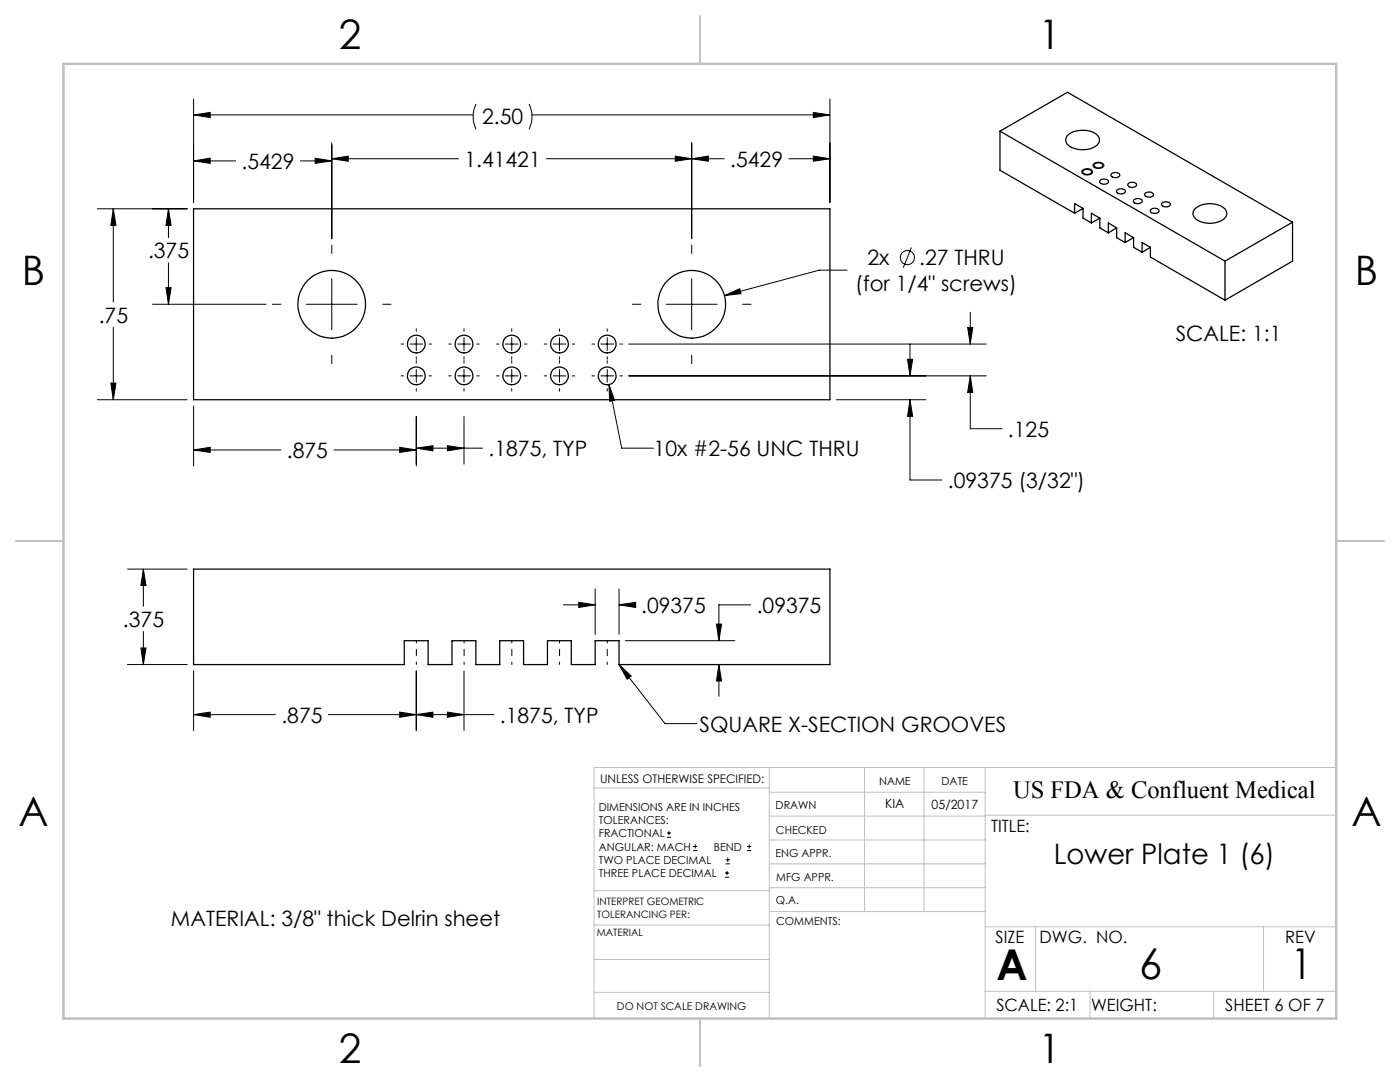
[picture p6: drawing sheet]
<svg xmlns="http://www.w3.org/2000/svg" width="279mm" height="216mm" viewBox="0 0 279 216" stroke-linecap="round" stroke-linejoin="round" font-family="sans-serif">
<g fill="none" stroke="#000" stroke-width=".2">
<path d="M38.6 19.8v20.6M165.6 19.8v20.6M38.6 32.1l3.3-.5v1zM38.6 22.9l3.3-.5v1.1zM38.6 32.1h8.4M38.6 22.9h55.8M59.9 32.1h6.3M62.9 31.6l3.3 .5-3.3 .5zM66.2 31.7l3.3-.5v1zM66.2 28.5v19.1M66.2 31.7h25.3M95 20.7a5.9 5.9 0 0 0 0 5.1"/>
<path d="M105.6 20.7a5.9 5.9 0 0 1 0 5.1M106.2 22.9h59.4M109.1 31.7h35.4M134.8 31.2l3.2 .5-3.2 .5zM138 31.7l3.4-.5v1zM138 28.5v19.1M157.4 31.7h8.2M162.3 31.2l3.3 .5-3.3 .5zM162.3 22.4l3.3 .5-3.3 .6zM216 34a1.41 1.41 0 0 1 2.1 .2 1.23 1.23 0 0 1-2 .5l-.2-.3zM218.2 32.7a1.32 1.32 0 0 1 2.1 .3 1.28 1.28 0 0 1-2.2 0zM19.4 41.7h18"/>
<path d="M22.6 41.7l.5 3.3h-1zM22.6 41.7v18.6M33.1 57.4h1l-.5 3.3zM33.6 41.7l.5 3.3h-1zM33.6 41.7v5.7M33.6 52.5v8.2M66.2 48.9v1.7M66.2 55.6v10.2M138 48.9v1.7M138 55.6v10.2M144.6 59l3-1.4 .3 1zM169.1 53.9h-5.6l-18.9 5.1"/>
<path d="M181.9 49.4l-1.6 4M19.4 79.8h18M22.1 76.4h1l-.5 3.4zM22.6 65.3v14.5M30.4 60.7h22.7M54.4 60.7h1.7M61.1 60.7h10.2M66.2 70.9v1.7M76.4 60.7h1.6M80 75h.5M80 68.7h.5M81.8 75h2.5"/>
<path d="M81.8 68.7h2.5M83.1 65.6v.5M83.1 67.4v2.5M83.1 71.2v.5M83.1 72v.5M83.1 73.7v2.6M83.1 77.5v.5M85.6 75h.5M85.6 68.7h.5M89.6 75h.5M89.6 68.7h.5M91.3 75h2.6"/>
<path d="M91.3 68.7h2.6M92.6 65.6v.5M92.6 67.4v2.5M92.6 71.2v.5M92.6 72v.5M92.6 73.7v2.6M92.6 77.5v.5M95.1 75h.5M95.1 68.7h.5M99.1 75h.5M99.1 68.7h.5M100.9 75h2.5"/>
<path d="M100.9 68.7h2.5M102.1 65.6v.5M102.1 67.4v2.5M102.1 71.2v.5M102.1 72v.5M102.1 73.7v2.6M102.1 77.5v.5M104.7 75h.5M104.7 68.7h.5M108.6 75h.5M108.6 68.7h.5M110.4 75h2.5"/>
<path d="M110.4 68.7h2.5M111.7 65.6v.5M111.7 67.4v2.5M111.7 71.2v.5M111.7 72v.5M111.7 73.7v2.6M111.7 77.5v.5M114.2 75h.5M114.2 68.7h.5M118.1 75h.5M118.1 68.7h.5M119.9 75h2.5"/>
<path d="M119.9 68.7h2.5M121.2 65.6v.5M121.2 67.4v2.5M121.2 71.2v.5M121.2 72v.5M121.2 73.7v2.6M121.2 77.5v.5M121.5 76.7l1.2 3.2-1 .2zM121.5 76.7l2.6 12.7h6.3M123.7 75h.5M123.7 68.7h.5M125.5 75h71.3"/>
<path d="M125.5 68.7h71.3M126.2 60.7h1.7M133 60.7h10.1M138 70.9v1.7M148.2 60.7h1.7M166.9 79.8h17.9M181.1 71.7h1l-.5 3.3zM181.6 79.8l.5 3.3h-1zM181.6 79.8v16h6.4M181.6 68.7v6.3M193.1 65.3h1l-.5 3.4zM193.6 75l.5 3.3h-1z"/>
<path d="M193.6 75v10.5h6.4M193.6 62.3v6.4M38.6 89.8l3.3-.5v1zM38.6 81v12M38.6 89.8h17.5M66.6 89.8h16.5M79.8 89.3l3.3 .5-3.3 .5zM83.1 89.4l3.3-.5v1.1zM83.1 83.1v9.9M83.1 89.4h13.2M89.3 88.9l3.3 .5-3.3 .6zM92.6 83.1v9.5"/>
<path d="M25.4 113.6h12M28.6 113.6l.5 3.2h-1zM28.6 113.6v7.4M118.8 117.5v9.1M123.5 117.5v9.1M25.4 132.6h12M28.1 129.3h1l-.5 3.3zM28.6 126v6.6M38.6 133.9v11.9M83.1 133.9v11.9M92.6 133.9v11.9M112.4 120.7h6.4"/>
<path d="M115.5 120.2l3.3 .5-3.3 .5zM123.5 120.7l3.4-.5v1zM123.5 132.6l9.2 11.8h6.4M123.5 132.6l2.5 2.3-.8 .6zM123.5 120.7h3.3M124.8 127.8h21.8M143 124.5h1l-.5 3.3zM143.5 132.6l.5 3.3h-1zM143.5 132.6v6.4M149.8 120.7h-6.3v7.1M38.6 142.6l3.3-.5v1zM38.6 142.6h16.4"/>
<path d="M65.5 142.6h33.1M79.8 142.1l3.3 .5-3.3 .5zM83.1 142.6l3.3-.5v1zM89.3 142.1l3.3 .5-3.3 .5zM133.1 167.1h.8M133.1 166.2h.8M133.5 165.8v.9M138.3 169.7h.8M138.3 168.9h.8M138.7 168.5v.8M144.7 175h.8M144.7 174.2h.8"/>
<path d="M144.8 172.4h.9M144.8 171.6h.9M145.1 173.8v.8M145.2 171.1v.9M149.1 169.7h.8M149.1 168.9h.8M149.5 168.5v.8"/>
<circle cx="181.1" cy="51.4" r="1.4"/>
</g>
<path d="M83.1 127.8v4.8M92.6 127.8v4.8M102.1 127.8v4.8M111.7 127.8v4.8M121.2 127.8v4.8" fill="none" stroke="#000" stroke-width=".2" stroke-dasharray="15.2 1.3 1.3 1.3" stroke-dashoffset="14.8"/>
<g fill="none" stroke="#c0c0c0" stroke-width=".2">
<path d="M118.6 157.2h34.9M153.5 153.1v50.1M153.5 158.1h43.1M172.5 153.1v28.8M184.4 153.1v28.8M196.6 153.1v50.1M266.7 153.1h-148.1v50.1M118.6 177.7h35M153.5 167.6h43.1M153.5 162.8h43.1M153.5 172.4h43.1M153.5 177.1h43.1"/>
<path d="M196.6 162.7h70.1M118.6 198h34.9M118.6 191.5h34.9M118.6 184.6h35M153.6 181.9h43M196.6 197.8h70.1M196.6 184.9h70.1M206.7 184.9v12.9M217.5 197.8v5.4M242.2 197.8v5.4M252.2 184.9v12.9"/>
</g>
<path d="M139.7 3.2v9.5M3.1 107.9h9.6M266.7 107.9h9.5M139.7 203.2v9.6" fill="none" stroke="#c0c0c0" stroke-width=".25"/>
<path d="M12.7 12.7h254v190.5h-254z" fill="none" stroke="#c0c0c0" stroke-width=".5"/>
<g fill="#000">
<path d="M123.5 132.6l2.5 2.3-.8 .6z"/>
<path d="M181.1 71.7h1l-.5 3.3zM181.6 79.8l.5 3.3h-1zM83.1 89.4l3.3-.5v1.1zM89.3 88.9l3.3 .5-3.3 .6zM79.8 89.3l3.3 .5-3.3 .5zM38.6 89.8l3.3-.5v1zM121.5 76.7l.2 3.4 1-.2zM38.6 32.1l3.3-.5v1zM62.9 31.6l3.3 .5-3.3 .5zM66.2 31.7l3.3-.5v1zM134.8 31.2l3.2 .5-3.2 .5zM138 31.7l3.4-.5v1zM162.3 31.2l3.3 .5-3.3 .5zM144.6 59l3.3-.4-.3-1zM38.6 22.9l3.3-.5v1.1zM162.3 22.4l3.3 .5-3.3 .6zM22.1 76.4h1l-.5 3.4zM22.6 41.7l.5 3.3h-1zM33.6 41.7l.5 3.3h-1zM33.1 57.4h1l-.5 3.3zM193.1 65.3h1l-.5 3.4zM193.6 75l.5 3.3h-1zM28.1 129.3h1l-.5 3.3zM28.6 113.6l.5 3.2h-1zM115.5 120.2l3.3 .5-3.3 .5zM123.5 120.7l3.4-.5v1zM143 124.5h1l-.5 3.3zM143.5 132.6l.5 3.3h-1z"/>
<path d="M83.1 142.6l3.3-.5v1zM89.3 142.1l3.3 .5-3.3 .5zM38.6 142.6l3.3-.5v1zM79.8 142.1l3.3 .5-3.3 .5z"/>
</g>
<g fill="none" stroke="#000" stroke-width=".25">
<path d="M199.6 26.2v7.8l14.9 8.5M199.6 26.2l44.9 25.9M199.6 26.2l13.4-7.8 45 25.9M213.1 27a4.9 4.9 0 0 1 5.9 0 1.39 1.39 0 0 1-.6 2.4 4.9 4.9 0 0 1-5.4-.6 1.33 1.33 0 0 1 .1-1.8zM216.1 34.1a1.1 1.1 0 0 1 1.8 .2 1 1 0 0 1-.9 .5 1 1 0 0 1-.9-.6zM218.5 32.7a1.08 1.08 0 0 1 1.6 .3 .98 .98 0 0 1-.9 .5 .98 .98 0 0 1-.9-.6zM219.5 36.1a1.07 1.07 0 0 1 1.7 .2 1.02 1.02 0 0 1-1.7 0zM221.8 34.7a1.07 1.07 0 0 1 1.7 .3 1.08 1.08 0 0 1-1.8 0zM222.9 38a1.09 1.09 0 0 1 1.7 .2 1.01 1.01 0 0 1-.9 .5 1.01 1.01 0 0 1-.9-.6zM225.2 36.6a1.08 1.08 0 0 1 1.6 .3 .98 .98 0 0 1-.9 .5 .98 .98 0 0 1-.8-.6zM226.2 39.9a1.07 1.07 0 0 1 1.8 .2 1.05 1.05 0 0 1-1.8 .1zM228.6 38.5a.95 .95 0 0 1 1.6 .4 1.06 1.06 0 0 1-1.8-.1z"/>
<path d="M38.6 41.7h127v38.1h-127zM216.1 41.6v1.9l1.7 1M216.1 41.6l-1.6-1v1.9M216.1 41.6l-1.6 .9M219.5 43.5v2l1.7 1M219.5 43.5l-1.7-1v2M219.5 43.5l-1.7 1M222.8 45.5v1.9l1.7 1M222.8 45.5l-1.6-1v2M222.8 45.5l-1.6 1M226.2 47.4v2l1.7 .9M226.2 47.4l-1.7-.9v1.9"/>
<path d="M226.2 47.4l-1.7 1M229.6 49.4v1.9l14.9 8.6M229.6 49.4l-1.7-1v1.9M229.6 49.4l-1.7 .9M229.6 41.9a1.05 1.05 0 0 1 1.7 .2 .98 .98 0 0 1-.9 .5 .98 .98 0 0 1-.8-.6zM232 40.5a1.15 1.15 0 0 1 1.6 .3 1 1 0 0 1-1.8-.1zM238.5 41.6a4.8 4.8 0 0 1 6.1 .3 1.55 1.55 0 0 1-1.1 2.3 4.8 4.8 0 0 1-5.1-.8 1.29 1.29 0 0 1 .1-1.8zM244.5 52.1v7.8M258 44.3l-13.5 7.8M258 44.3v7.8l-13.5 7.8M38.6 113.6h127v19h-42.1v-4.8h-4.7v4.8h-4.8v-4.8h-4.7v4.8h-4.8v-4.8h-4.8v4.8h-4.7v-4.8h-4.8v4.8h-4.8v-4.8h-4.7v4.8h-42.1z"/>
<circle cx="66.2" cy="60.7" r="6.8"/>
<circle cx="83.1" cy="68.6" r="1.78"/>
<circle cx="83.1" cy="75" r="1.78"/>
<circle cx="92.6" cy="75" r="1.78"/>
<circle cx="92.6" cy="68.6" r="1.78"/>
<circle cx="102.1" cy="68.6" r="1.78"/>
<circle cx="102.1" cy="75" r="1.78"/>
<circle cx="111.7" cy="68.6" r="1.78"/>
<circle cx="111.7" cy="75" r="1.78"/>
<circle cx="121.2" cy="75" r="1.78"/>
<circle cx="121.2" cy="68.6" r="1.78"/>
<circle cx="138" cy="60.7" r="6.8"/>
</g>
<g font-size="8.5">
<text x="198.9" y="195.5">A</text>
<text x="227.3" y="195.4">6</text>
<text x="257.6" y="195.4">1</text>
</g>
<g font-size="8.1">
<text x="67.6" y="9.7">2</text>
<text x="207.3" y="9.7">1</text>
<text x="4.4" y="57">B</text>
<text x="270.4" y="57">B</text>
<text x="3.7" y="164.9">A</text>
<text x="269.7" y="164.9">A</text>
<text x="67.6" y="212.2">2</text>
<text x="207.3" y="212.2">1</text>
</g>
<text font-size="5.6" x="210.3" y="172.3">Lower Plate 1 (6)</text>
<text font-size="4.9" x="202.2" y="159.3">US FDA &amp; Confluent Medical</text>
<g font-size="4.2">
<text x="96.2" y="24.8">2.50</text>
<text x="48.2" y="33.7">.5429</text>
<text x="92.7" y="33.2">1.41421</text>
<text x="145.7" y="33.2">.5429</text>
<text x="29.5" y="51.5">.375</text>
<text x="173.1" y="52.9">2x</text>
<text x="183.4" y="52.9">.27 THRU</text>
<text x="170.7" y="58">(for 1/4&quot; screws)</text>
<text x="19.7" y="64.4">.75</text>
<text x="234.6" y="68.1">SCALE: 1:1</text>
<text x="201.2" y="87.1">.125</text>
<text x="57.3" y="91.4">.875</text>
<text x="97.5" y="91">.1875, TYP</text>
<text x="130.4" y="91">10x #2-56 UNC THRU</text>
<text x="189.2" y="97.3">.09375 (3/32&quot;)</text>
<text x="24.5" y="125.1">.375</text>
<text x="128" y="122.3">.09375</text>
<text x="151" y="122.3">.09375</text>
<text x="56.2" y="144.2">.875</text>
<text x="99.8" y="144.2">.1875, TYP</text>
<text x="139.6" y="146">SQUARE X-SECTION GROOVES</text>
<text x="34.1" y="184.8">MATERIAL: 3/8&quot; thick Delrin sheet</text>
</g>
<g font-size="3.4">
<text x="197.8" y="166">TITLE:</text>
<text x="198.7" y="188.1">SIZE</text>
<text x="207.5" y="188.1">DWG. NO.</text>
<text x="256.5" y="188.2">REV</text>
<text x="198.8" y="201.7">SCALE: 2:1</text>
<text x="217.7" y="201.8">WEIGHT:</text>
<text x="244.5" y="201.7">SHEET 6 OF 7</text>
</g>
<g font-size="2.5">
<text x="176.7" y="161.3">KIA</text>
<text x="185.9" y="161.4">05/2017</text>
</g>
<text font-size="2.4" x="119.8" y="156.2">UNLESS OTHERWISE SPECIFIED:</text>
<g font-size="2.2">
<text x="119.5" y="161.8">DIMENSIONS ARE IN INCHES</text>
<text x="154.8" y="161.4">DRAWN</text>
<text x="175.4" y="156.6">NAME</text>
<text x="187.9" y="156.7">DATE</text>
<text x="119.5" y="164.4">TOLERANCES:</text>
<text x="119.5" y="167.1">FRACTIONAL</text>
<text x="154.9" y="166.3">CHECKED</text>
<text x="119.5" y="169.7">ANGULAR: MACH</text>
<text x="119.5" y="172.4">TWO PLACE DECIMAL</text>
<text x="142.5" y="169.7">BEND</text>
<text x="154.8" y="171">ENG APPR.</text>
<text x="119.5" y="175">THREE PLACE DECIMAL</text>
<text x="154.9" y="175.7">MFG APPR.</text>
<text x="154.9" y="180.4">Q.A.</text>
<text x="154.9" y="184.6">COMMENTS:</text>
</g>
<text font-size="2.1" x="123.1" y="201.6">DO NOT SCALE DRAWING</text>
<g font-size="2">
<text x="119.2" y="180.6">INTERPRET GEOMETRIC</text>
<text x="119.2" y="183.1">TOLERANCING PER:</text>
<text x="119.1" y="186.7">MATERIAL</text>
</g>
</svg>
